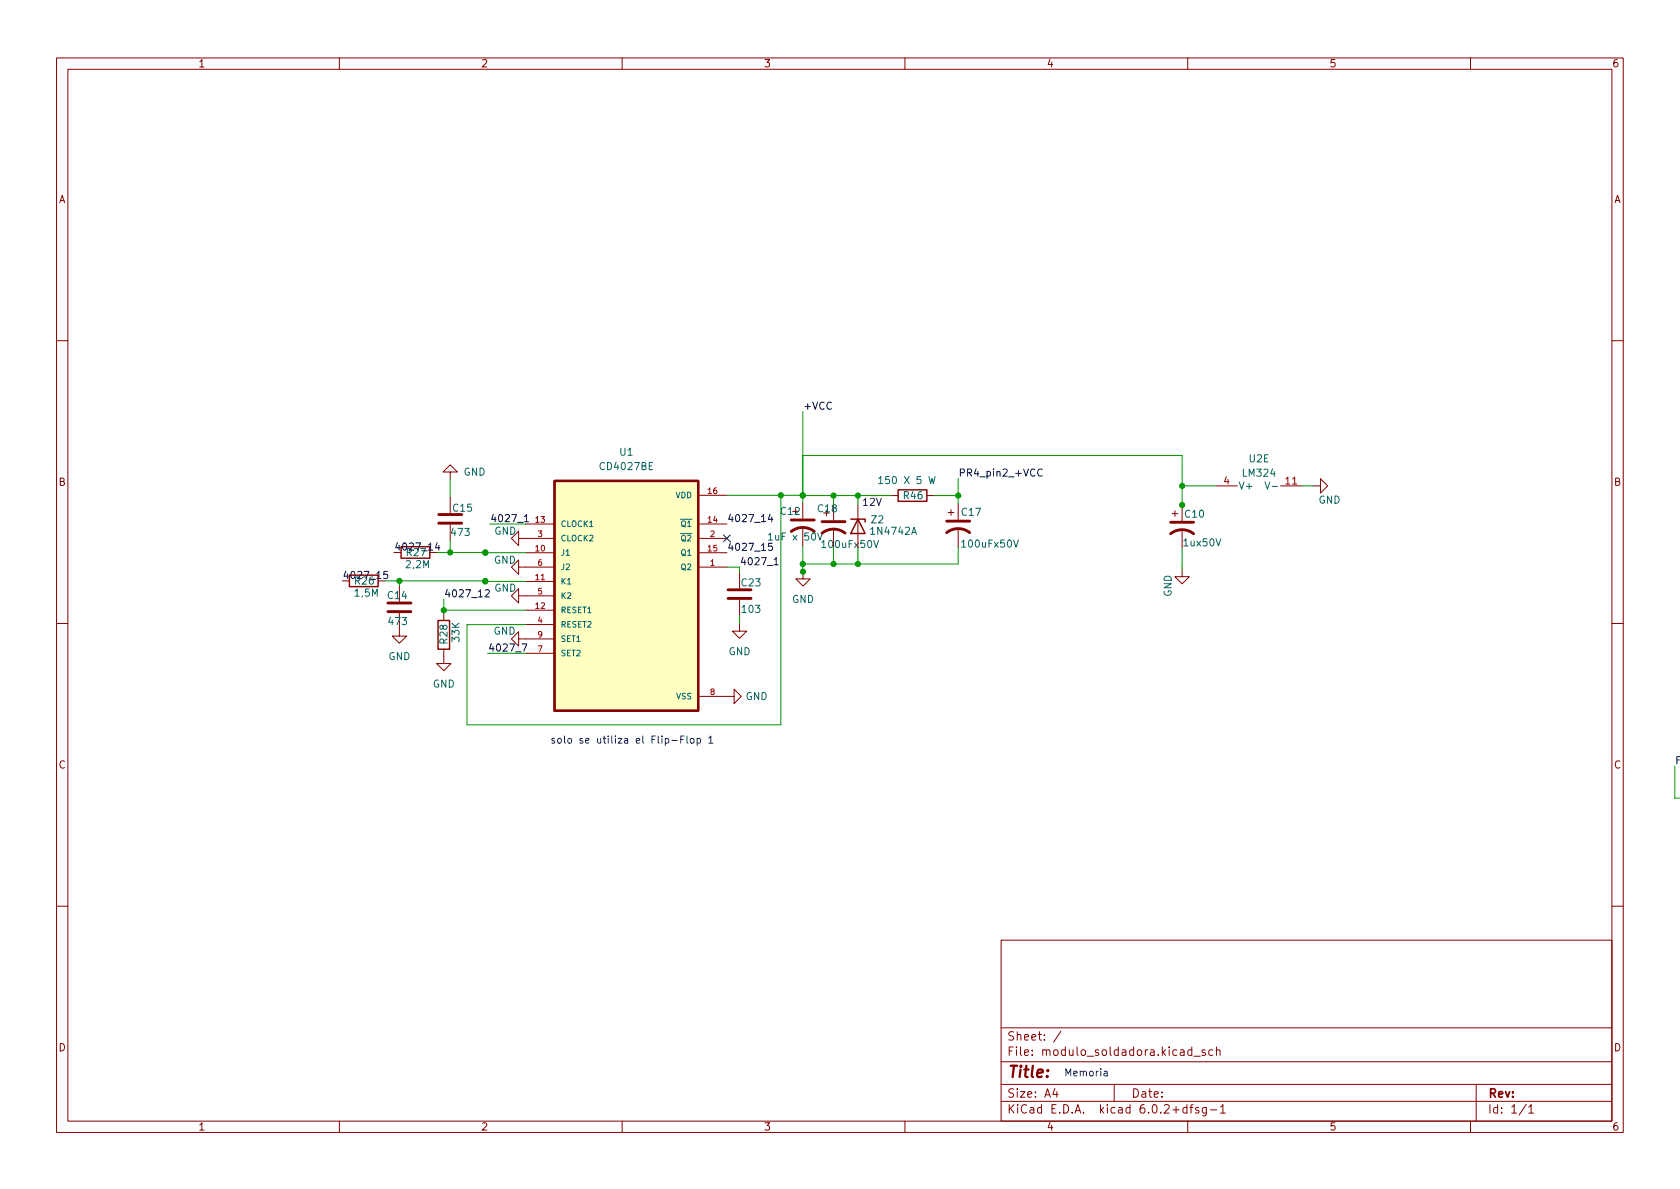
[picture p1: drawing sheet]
<svg xmlns="http://www.w3.org/2000/svg" width="297mm" height="210mm" viewBox="0 0 297 210" stroke-linecap="round" stroke-linejoin="round" font-family="sans-serif">
<g fill="none" stroke="#840000" stroke-width=".18">
<path d="M10 10.2h277v190.1h-277zM12 12.2h273v186.1h-273zM60 10.2v2M110 10.2v2M160 10.2v2M210 10.2v2M260 10.2v2M10 60.2h2M285 60.2h2M76 97.7h1.3M79.6 83.5h1.3l-1.3-1.3-1.3 1.3h1.3v1.2M79.6 87.9v2.8"/>
<path d="M79.6 92.8v2.8M91.7 95.2v-1.3l-1.3 1.3 1.3 1.3v-1.3h6.3M93 97.7h5M93 92.7h5M123.4 97.7h5.1M123.4 92.7h5.1M123.4 87.6h5.1M123.4 95.2h5.1M141.9 88.9v2.8M141.9 93.2v3.3M146.1 90.2v1M147.4 89.2v2.8"/>
<path d="M147.4 93.5v3.3M151.7 89.3v7.6M157.5 87.6h1.3M163.9 87.6h1.3M167.6 90.6h1.1M168.1 90.1v1M169.4 89.1v2.8M169.4 93.4v3.3M207.2 90.8h1M207.7 90.3v1M209 89.3v2.8M209 93.6v3.3"/>
<path d="M215 85.9h3.8M226.4 85.9h3.8M232.2 85.9h1.3v-1.2l1.2 1.2-1.2 1.3v-1.3M10 110.2h2M66.9 102.7h1.2M70.6 108.4v4.1h1.3l-1.3 1.2-1.3-1.2h1.3M70.6 103.6v2.8M78.5 114.8v2.5h1.2l-1.2 1.3-1.3-1.3h1.3M78.5 108.5v1.2M91.7 113v-1.3l-1.3 1.3 1.3 1.3v-1.3h6.3M91.7 100.3v-1.3l-1.3 1.3 1.3 1.3v-1.3h6.3M91.7 105.4v-1.3l-1.3 1.3 1.3 1.2v-1.2h6.3"/>
<path d="M93 102.8h5M93 107.9h5M93 110.4h5M93 115.5h5M123.4 100.3h5.1M130.8 110.3v1.3h1.2l-1.2 1.3-1.3-1.3h1.3M130.8 101.2v2.8M130.8 106.1v2.8M142 101.1v1.3h1.3l-1.3 1.2-1.3-1.2h1.3M209 100.7v1.3h1.3l-1.3 1.2-1.3-1.2h1.3M285 110.2h2M123.4 123.1h6.4v-1.2l1.3 1.2-1.3 1.3v-1.3"/>
<path d="M10 160.2h2M177 166.3h108v32h-108zM285 160.2h2M60 198.3v2M110 198.3v2M160 198.3v2M177 194.8h108M177 191.8h108M177 187.8h108M177 181.8h108M186.5 192.5l-.4 1h1M186.9 193v1"/>
<path d="M187.6 182.4l-1.3 1.9M197 191.8v3M209.9 195.9l-.5-.1-.3 .3v.4l.2 .3h.6M209.9 195.3v1.5M210 198.3v2M210.4 195.8h.5M210.7 185.7l-.4-.1-.3 .3v.4l.1 .3h.6M210.7 185.1v1.5M210.9 195.3l-.3 .2v1.3M211.1 186.8h1.1M211.9 195.9l-.3-.1-.2 .2v.3l.5 .1v.4h-.5M213.1 185.7l-.4-.1-.2 .2 .1 .3 .5 .1v.4h-.6"/>
<path d="M213.3 195.8v1.2l-.3 .3h-.4M213.3 195.9l-.4-.1-.3 .3v.4l.1 .3h.6M214 196.3h1.1M214.4 185.7l-.4-.1-.3 .3v.4l.2 .3h.5M215.1 185.8l.2-.2 .3 .1 .1 .9M215.1 185.1v1.5M215.8 195.8l.4-.5v1.5M215.8 196.8h.8M260 198.3v2M261 191.8v6.5M269.9 195.3l-1.3 1.9M270.3 195.8l.4-.5v1.5"/>
<path d="M270.3 196.8h.9"/>
</g>
<g fill="none" stroke="#840000" stroke-width=".51">
<path d="M77.6 91h4M77.6 92.5h4M139.9 94a3.3 3.3 0 0 1 4.1 0M139.9 92h4.1M145.3 94.3a3.3 3.3 0 0 1 4.1 0M145.3 92.2h4.1M167.4 94.2a3.3 3.3 0 0 1 4.1 0M167.4 92.2h4M207 94.4a3.3 3.3 0 0 1 4 0M207 92.4h4M68.6 106.6h4M68.6 108.2h4"/>
<path d="M128.7 104.3h4.1M128.7 105.8h4.1"/>
</g>
<path d="M135.9 94.6l.3-.4v1.3M135.9 95.5h.7M144.6 94.2l.4 1.3 .4-1.3M154.5 95.6l.4 1.2 .4-1.2M155.4 84.6l.3-.3v1.2M155.4 85.5h.7M164.2 84.3l.3 1.2 .3-.9 .2 .9 .3-1.2M179.2 95.5l.4 1.3 .5-1.3M223.7 85.2l.4 1.3 .4-1.3M224.9 86h1" fill="none" stroke="#006464" stroke-width=".18"/>
<path d="M70.9 96.7h5.1v2h-5.1zM150.4 91.8h2.6v.5M151.7 91.8l1.3 2.5h-2.6zM158.8 86.6h5.1v2.1h-5.1zM61.8 101.7h5.1v2h-5.1zM77.5 109.7h2v5.1h-2z" fill="none" stroke="#840000" stroke-width=".25"/>
<path d="M98 85h25.4v40.7h-25.4z" fill="#ffffc2" stroke="#ffffc2" stroke-width=".18"/>
<path d="M98 85h25.4v40.7h-25.4z" fill="none" stroke="#840000" stroke-width=".41"/>
<g fill="none" stroke="#0f0f0f" stroke-width=".18">
<path d="M77.3 96l-.3 .9h.8M77.6 96.4v.9M92.7 91.3l.4-.3v1.3M92.7 92.3h.8M136.2 90.9l-.3 .9h.7M136.5 91.4v.9M136.5 96.1h-.6v.6l.1-.2 .5 .1 .1 .2-.1 .4-.2 .1-.4-.1M136.9 99l.3-.4v1.3M136.9 99.9h.7M184.3 83.1a.6 .6 0 0 0-.9 .4 .6 .6 0 0 0 .6 .7l.3-.1M68.5 101h-.6l-.1 .6 .2-.1 .4 .1 .2 .2-.1 .4-.2 .1-.5-.1M85.8 104.4l.5-.1 .2 .3-.8 1h.8"/>
<path d="M92.3 113.9h.9l-.6 1.2"/>
</g>
<path d="M118.8 130.9h1M120.4 130.8h.4M121 130.1h-.6v1.3M121.5 130.1v1.1l.1 .2M122.1 130.7l.2-.1 .4 .1v.5l-.1 .2h-.3l-.2-.1zM123.3 130.6h.3l.3 .2-.2 .6h-.4M123.3 130.6v1.2M125.3 130.5l.4-.4v1.3M125.3 131.4h.7M195.2 189.5h.5l.1 .8M195.8 189.7l-.4 .1-.2 .2 .2 .3 .4-.1" fill="none" stroke="#0000c2" stroke-width=".18"/>
<g fill="none" stroke="#009600" stroke-width=".18">
<path d="M141.9 72.8v16.1M77.3 97.7h15.7M79.6 84.7v3.2M79.6 95.6v2.1M86.6 92.7h6.4M128.5 87.6h13.4M138.1 87.6v40.6h-55.5v-17.7l10.4-.1M141.9 96.5l.1 4.6M141.9 80.6h67.1v8.7M141.9 87.6h15.6M147.4 87.6v1.6M147.4 96.8v2.9"/>
<path d="M151.7 87.6v1.7M151.7 96.9v2.8M165.2 87.6h4.2M169.4 96.7v3h-27.5M169.4 84.6v4.5M209 96.9v3.8M209 85.9h6M230.2 85.9h2M68.1 102.7l24.9 .1M70.6 102.7v.9M78.5 106v2.5M78.5 107.9h14.5"/>
<path d="M86.2 115.5h6.8M128.5 100.3h2.3v.9M130.8 108.9v1.4M296.1 135.5v5.6h1"/>
</g>
<path d="M127.9 94.6l1.2 1.2M129.1 94.6l-1.2 1.2" fill="none" stroke="#000084" stroke-width=".18"/>
<g fill="#009600" stroke="#009600" stroke-width=".18">
<circle cx="142" cy="101.1" r=".46"/>
<circle cx="141.9" cy="87.6" r=".46"/>
<circle cx="151.7" cy="99.7" r=".46"/>
<circle cx="151.7" cy="87.6" r=".46"/>
<circle cx="147.4" cy="99.7" r=".46"/>
<circle cx="141.9" cy="99.7" r=".46"/>
<circle cx="138.1" cy="87.6" r=".46"/>
<circle cx="169.4" cy="87.6" r=".46"/>
<circle cx="147.4" cy="87.6" r=".46"/>
<circle cx="78.5" cy="107.9" r=".46"/>
<circle cx="85.8" cy="102.7" r=".46"/>
<circle cx="85.8" cy="102.8" r=".46"/>
<circle cx="85.8" cy="97.7" r=".46"/>
<circle cx="79.6" cy="97.7" r=".46"/>
<circle cx="70.6" cy="102.7" r=".46"/>
<circle cx="209" cy="89.3" r=".46"/>
<circle cx="209" cy="85.9" r=".46"/>
</g>
<text font-size="2.8" fill="#840000" x="178" y="190.6">Title:</text>
<g font-size="2.1" fill="#840000">
<text x="178" y="184">Sheet: /</text>
<text x="178" y="186.7">File: modulo_soldadora.kicad_sch</text>
<text x="178" y="196.9">KiCad E.D.A. kicad 6.0.2+dfsg-1</text>
<text x="178" y="194.1">Size: A4</text>
<text x="200" y="194.1">Date:</text>
<text x="263" y="194.1">Rev:</text>
<text x="263" y="196.9">Id: 1/1</text>
</g>
<g font-size="1.8" fill="#840000">
<text x="35" y="11.9">1</text>
<text x="85" y="11.9">2</text>
<text x="135" y="11.9">3</text>
<text x="185" y="11.9">4</text>
<text x="235" y="11.9">5</text>
<text x="285" y="11.9">6</text>
<text x="10.3" y="35.9">A</text>
<text x="285.3" y="35.9">A</text>
<text x="10.3" y="85.9">B</text>
<text x="285.3" y="85.9">B</text>
<text x="10.3" y="135.9">C</text>
<text x="285.3" y="135.9">C</text>
<text x="10.3" y="185.9">D</text>
<text x="285.3" y="185.9">D</text>
<text x="35" y="199.9">1</text>
<text x="85" y="199.9">2</text>
<text x="135" y="199.9">3</text>
<text x="185" y="199.9">4</text>
<text x="235" y="199.9">5</text>
<text x="285" y="199.9">6</text>
</g>
<g font-size="1.8" fill="#0f0f0f">
<text x="141.9" y="72.4">+VCC</text>
<text x="169.4" y="84.3">PR4_pin2_+VCC</text>
<text x="86.6" y="92.3">4027_1</text>
<text x="128.5" y="92.3">4027_14</text>
<text x="69.6" y="97.3">4027_14</text>
<text x="71.9" y="98.3">R27</text>
<text x="128.5" y="97.4">4027_15</text>
<text x="130.8" y="99.9">4027_1</text>
<text x="60.5" y="102.4">4027_15</text>
<text x="62.8" y="103.4">R26</text>
<text x="78.5" y="105.6">4027_12</text>
<text x="296.1" y="135.1">F1</text>
</g>
<g font-size="1.8" fill="#006464">
<text x="106.3" y="83.1">CD4027BE</text>
<text x="109.6" y="80.6">U1</text>
<text x="220.9" y="81.7">U2E</text>
<text x="81.9" y="84.1">GND</text>
<text x="156.2" y="85.6">150 X 5 W</text>
<text x="159.8" y="88.3">R46</text>
<text x="218.9" y="86.6">V+</text>
<text x="219.8" y="84.3">LM324</text>
<text x="233.1" y="89.1">GND</text>
<text x="79.9" y="94.8">473</text>
<text x="80.2" y="90.5">C15</text>
<text x="87.4" y="94.5">GND</text>
<text x="136.5" y="95.6">1uF x 50V</text>
<text x="138.1" y="91">C12</text>
<text x="144.7" y="90.6">C18</text>
<text x="154.1" y="92.5">Z2</text>
<text x="154.2" y="94.6">1N4742A</text>
<text x="170.1" y="91.2">C17</text>
<text x="209.6" y="91.5">C10</text>
<text x="71.9" y="100.5">2,2M</text>
<text x="87.3" y="99.7">GND</text>
<text x="145.6" y="96.9">100uFx50V</text>
<text x="170.4" y="96.8">100uFx50V</text>
<text x="209.4" y="96.6">1ux50V</text>
<text x="62.8" y="105.5">1,5M</text>
<text x="68.6" y="105.9">C14</text>
<text x="87.4" y="104.6">GND</text>
<text x="131.2" y="103.7">C23</text>
<text x="140" y="106.6">GND</text>
<text x="207.1" y="105.5" transform="rotate(-90 207.1 105.5)">GND</text>
<text x="68.8" y="110.5">473</text>
<text x="79.1" y="113.8" transform="rotate(-90 79.1 113.8)">R28</text>
<text x="81.2" y="113.4" transform="rotate(-90 81.2 113.4)">33K</text>
<text x="87.2" y="112.2">GND</text>
<text x="131.3" y="108.4">103</text>
<text x="68.7" y="116.7">GND</text>
<text x="128.8" y="115.9">GND</text>
<text x="76.5" y="121.6">GND</text>
<text x="131.8" y="123.8">GND</text>
</g>
<g font-size="1.8" fill="#0000c2">
<text x="152.4" y="89.4">12V</text>
<text x="97.2" y="131.5">solo se utiliza el Flip-Flop 1</text>
<text x="188.1" y="190.3">Memoria</text>
</g>
<g font-size="1.8" fill="#a90000">
<text x="216.4" y="85.7">4</text>
<text x="227.3" y="85.7">11</text>
</g>
<text font-size="1.8" fill="#009600" x="86.2" y="115.2">4027_7</text>
<g font-size="1.4" fill="#006464">
<text x="119.4" y="88.1">VDD</text>
<text x="99.1" y="93.2">CLOCK1</text>
<text x="99.1" y="95.7">CLOCK2</text>
<text x="119.4" y="93.2">~{Q1}</text>
<text x="119.4" y="95.7">~{Q2}</text>
<text x="99.1" y="98.3">J1</text>
<text x="99.1" y="100.8">J2</text>
<text x="120.5" y="100.8">Q2</text>
<text x="120.5" y="98.3">Q1</text>
<text x="99.1" y="103.3">K1</text>
<text x="99.1" y="105.9">K2</text>
<text x="99.1" y="108.4">RESET1</text>
<text x="99.1" y="111">RESET2</text>
<text x="99.1" y="113.5">SET1</text>
<text x="99.1" y="116">SET2</text>
<text x="119.6" y="123.7">VSS</text>
</g>
<g font-size="1.4" fill="#a90000">
<text x="125.2" y="87.3">16</text>
<text x="94.7" y="92.4">13</text>
<text x="95.1" y="95">3</text>
<text x="125.2" y="92.4">14</text>
<text x="125.6" y="95">2</text>
<text x="94.7" y="97.5">10</text>
<text x="95.1" y="100">6</text>
<text x="125.2" y="97.5">15</text>
<text x="125.6" y="100">1</text>
<text x="94.7" y="102.6">11</text>
<text x="94.7" y="107.7">12</text>
<text x="95.1" y="105.1">5</text>
<text x="95.1" y="110.2">4</text>
<text x="95.1" y="112.7">9</text>
<text x="95.1" y="115.3">7</text>
<text x="125.6" y="122.9">8</text>
</g>
</svg>
